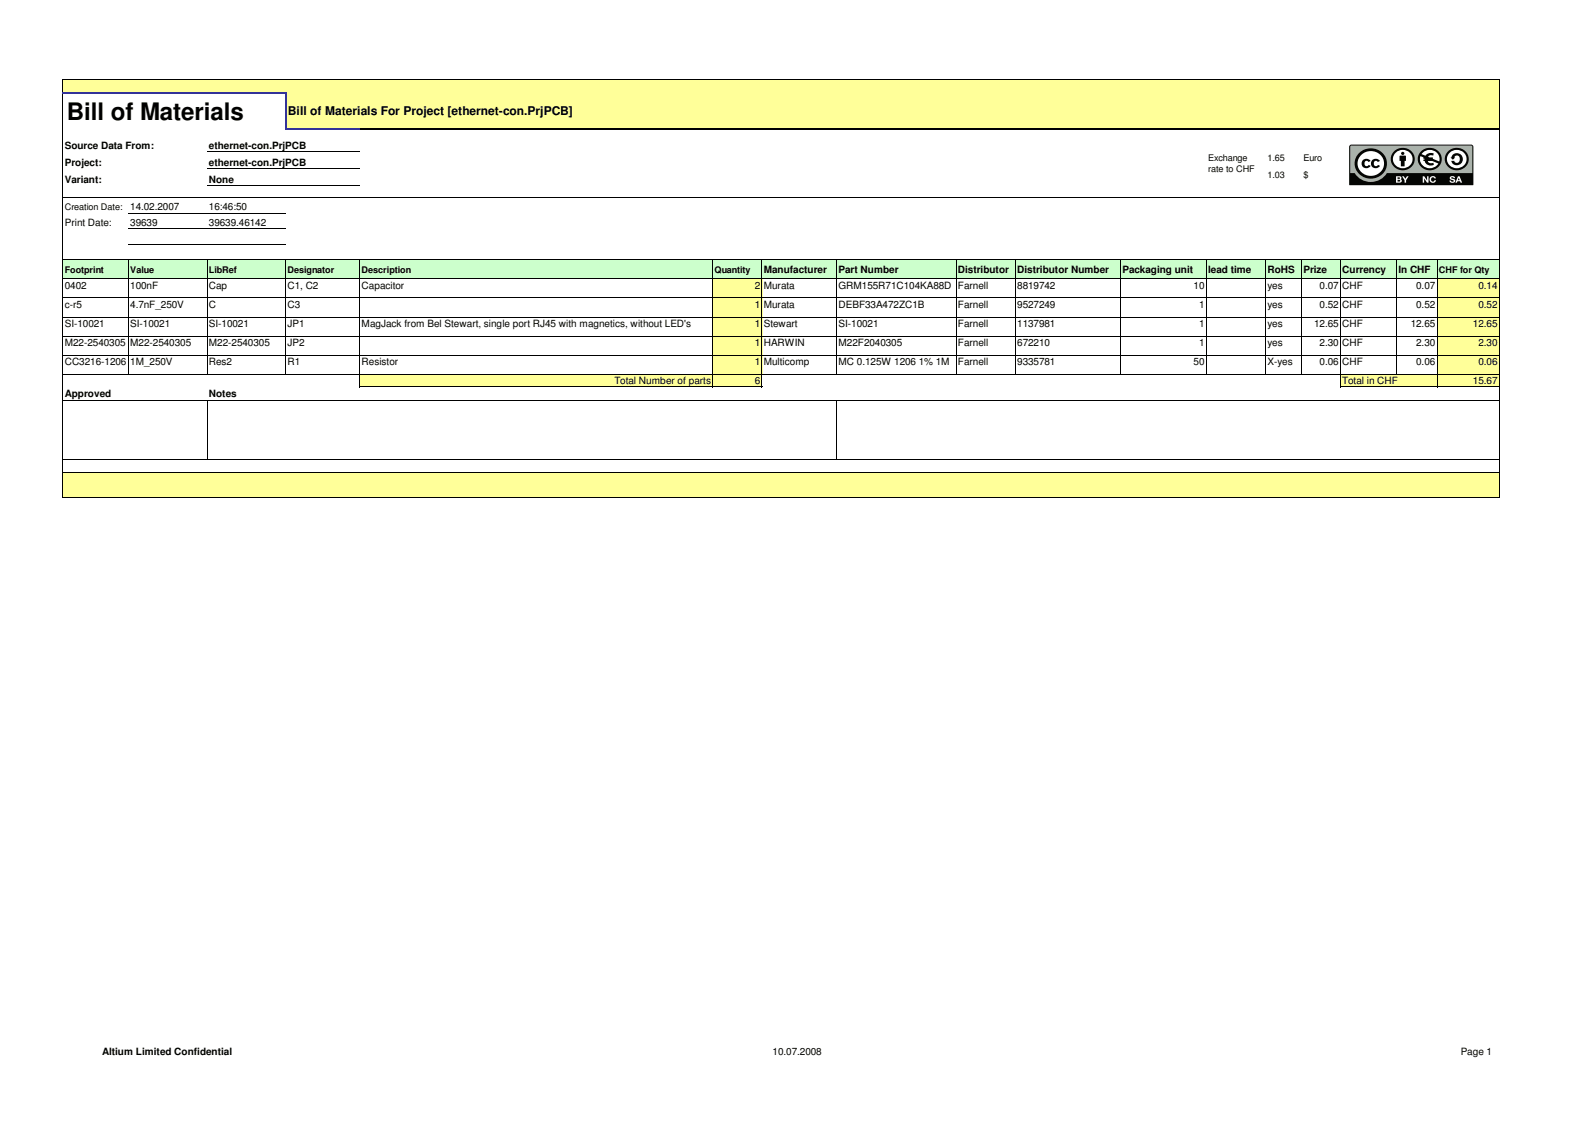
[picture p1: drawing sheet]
<svg xmlns="http://www.w3.org/2000/svg" width="297mm" height="210mm" viewBox="0 0 297 210" stroke-linecap="round" stroke-linejoin="round" font-family="sans-serif">
<g fill="#ff9">
<path d="M11.7 14.8h267.6v2.5h-267.6z"/>
<path d="M53.2 17.2h226.1v6.9h-226.1z"/>
</g>
<path d="M11.7 48.4h267.6v3.6h-267.6z" fill="#cfc"/>
<g fill="#ff9">
<path d="M132.8 51.9h9.1v3.6h-9.1z"/>
<path d="M267.6 51.9h11.7v3.6h-11.7z"/>
<path d="M132.8 55.5h9.1v3.6h-9.1z"/>
<path d="M267.6 55.5h11.7v3.6h-11.7z"/>
<path d="M132.8 59.1h9.1v3.6h-9.1z"/>
<path d="M267.6 59.1h11.7v3.6h-11.7z"/>
<path d="M132.8 62.6h9.1v3.6h-9.1z"/>
<path d="M267.6 62.6h11.7v3.6h-11.7z"/>
<path d="M132.8 66.2h9.1v3.6h-9.1z"/>
<path d="M267.6 66.2h11.7v3.6h-11.7z"/>
<path d="M67 69.7h74.9v2.4h-74.9z"/>
<path d="M249.6 69.7h29.7v2.4h-29.7z"/>
<path d="M11.7 88h26.9v4.7h-26.9z"/>
<path d="M38.6 88h229.1v4.7h-229.1z"/>
<path d="M267.6 88h11.7v4.7h-11.7z"/>
</g>
<g fill="none" stroke="#000" stroke-width=".19">
<path d="M11.7 14.7v2.4M11.7 17.4v75.3M11.8 14.8h267.5M279.2 14.9v9M11.8 36.9h267.5M23.9 39.8h29.4M38.6 28.3h28.5M38.6 31.4h28.5M38.6 34.5h28.5M279.2 24.2v68.5M11.8 48.4h267.5M11.8 51.9h267.5"/>
<path d="M11.8 55.5h267.5M11.8 59.1h267.5M23.9 42.6h29.4M23.9 45.5h29.4M23.9 48.5v21.3M38.6 48.5v21.3M53.2 48.5v21.3M67 48.5v23.6M132.8 48.5v23.6M141.9 48.5v23.6M155.8 48.5v21.3M178.1 48.5v21.3"/>
<path d="M189.1 48.5v21.3M208.7 48.5v21.3M224.7 48.5v21.3M235.7 48.5v21.3M242.4 48.5v21.3M249.6 48.5v23.6M260.1 48.5v21.3M267.6 48.5v23.6M11.8 62.6h267.5M11.8 66.2h267.5M11.8 69.7h267.5M11.8 74.5h267.5"/>
<path d="M38.6 74.6v11.1M67.1 72.1h74.9M155.8 74.6v11.1M249.7 72.1h29.6M11.8 85.6h267.5M11.8 88h267.5M11.8 92.6h267.5"/>
</g>
<path d="M11.6 17.2h41.8M53.2 17.4v6.8M53.4 24h13.6" fill="none" stroke="#339" stroke-width=".34"/>
<path d="M67 24h212.3" fill="none" stroke="#000" stroke-width=".34"/>
<path d="M251.4 27.2l.5-.2 22.3 .1 .1 .5v6.7h-22.9z" fill="#aab2ab"/>
<path d="M251.3 27.1v7.3l.1 .1 23-.1v-7.1l-.2-.3-22.5-.1zM251.5 27.2l22.5-.1 .2 .2v4.9h-15.9a3.5 3.5 0 0 1-6 0h-.8z" fill="#040503"/>
<path d="M253.2 28.9a2.59 2.59 0 0 1 3.4-.6 2.59 2.59 0 0 1 1 3.2 2.58 2.58 0 0 1-3.6 1.1 2.58 2.58 0 0 1-.8-3.7z" fill="#fff"/>
<path d="M253.2 28.5a2.94 2.94 0 0 1 3.9-.3 2.94 2.94 0 0 1 .6 3.9 3 3 0 0 1-3.7 .9 3 3 0 0 1-1.6-3.4zM253.6 28.8a2.37 2.37 0 0 0-.1 3.3 2.37 2.37 0 0 0 3.2 .2 2.36 2.36 0 0 0 .5-3.3 2.36 2.36 0 0 0-3.3-.4zM253.8 29.8l.2-.1a.99 .99 0 0 1 1.2 .3l-.3 .2-.2-.2a.46 .46 0 0 0-.6 .5 .46 .46 0 0 0 .7 .3l.1-.1 .4 .2a.91 .91 0 0 1-1.4 .3 .91 .91 0 0 1-.1-1.4zM255.6 29.8l.1-.1a.99 .99 0 0 1 1.3 .3l-.4 .2-.2-.2a.47 .47 0 0 0-.5 .5 .47 .47 0 0 0 .6 .3l.1-.1 .4 .2a.91 .91 0 0 1-1.3 .3 .91 .91 0 0 1-.1-1.4z" fill="#040503"/>
<path d="M259.8 28.3a1.99 1.99 0 0 1 3 .1 1.99 1.99 0 0 1-.5 2.9 1.98 1.98 0 0 1-2.6-.4 1.98 1.98 0 0 1 .1-2.6z" fill="#fff"/>
<g fill="#040503">
<path d="M260.7 29h1.1v1h-.2v1h-.7v-1h-.3z"/>
<path d="M259.7 28.1a2.17 2.17 0 0 0 .1 3.1 2.17 2.17 0 0 0 3-.1 2.17 2.17 0 0 0-.1-3.1 2.17 2.17 0 0 0-3 .1zM259.9 28.4a1.75 1.75 0 0 1 2.9 .3 1.75 1.75 0 0 1-1.2 2.6 1.72 1.72 0 0 1-1.9-.8 1.72 1.72 0 0 1 .2-2.1z"/>
<circle cx="261.2" cy="28.6" r=".3"/>
</g>
<g fill="#fff">
<path d="M261.1 32.8h.3l.3 .5 .3-.5h.3l-.4 .8v.4h-.3v-.4z"/>
<path d="M270.1 32.9l.4-.1a.43 .43 0 0 1 .5 .4h-.3a.19 .19 0 0 0-.2-.2 .19 .19 0 0 0-.1 .3 .42 .42 0 0 1 .5 .2 .42 .42 0 0 1-.2 .5h-.2a.46 .46 0 0 1-.6-.4h.3a.23 .23 0 0 0 .3 .3 .23 .23 0 0 0 .2-.3 .5 .5 0 0 1-.6-.7z"/>
<path d="M265 32.8h.2l.6 .8v-.8h.2v1.2h-.2l-.6-.8v.8h-.2z"/>
<path d="M266.4 33a.59 .59 0 0 1 1 .2h-.3a.34 .34 0 0 0-.5 0 .34 .34 0 0 0 0 .5 .34 .34 0 0 0 .5-.1h.3a.62 .62 0 0 1-.9 .4 .62 .62 0 0 1-.1-1z"/>
<path d="M269.9 28.3a1.98 1.98 0 0 1 2.8-.1 1.98 1.98 0 0 1 0 2.8 1.98 1.98 0 0 1-2.8 .1 1.98 1.98 0 0 1 0-2.8z"/>
<path d="M260 32.8l.9 .1a.28 .28 0 0 1-.1 .5 .34 .34 0 0 1 .2 .4 .34 .34 0 0 1-.4 .2h-.6zM260.3 33v.3l.4-.1v-.1zM260.3 33.5v.3l.5-.1-.1-.2z"/>
<path d="M271.5 32.8h.3l.5 1.2h-.3l-.1-.2h-.5l-.1 .2h-.3zM271.7 33.1l-.2 .5h.3z"/>
</g>
<g fill="#040503">
<path d="M270.6 28.7a1.12 1.12 0 0 1 1.7 .3 1.12 1.12 0 0 1-.5 1.6 1.12 1.12 0 0 1-1.5-.6h.5a.53 .53 0 0 0 .7 .3 .53 .53 0 0 0 .4-.7 .53 .53 0 0 0-.4-.6 .53 .53 0 0 0-.7 .3h.2l-.4 .4-.5-.4h.2z"/>
<path d="M269.7 28.1a2.17 2.17 0 0 0 .1 3.1 2.17 2.17 0 0 0 3.1-.1 2.17 2.17 0 0 0-.1-3.1 2.17 2.17 0 0 0-3.1 .1zM270 28.4a1.75 1.75 0 0 1 2.8 .3 1.75 1.75 0 0 1-1.1 2.6 1.72 1.72 0 0 1-2-.8 1.72 1.72 0 0 1 .3-2.1z"/>
</g>
<path d="M264.9 28.4a1.88 1.88 0 0 1 2.7-.1 1.88 1.88 0 0 1 0 2.7 1.88 1.88 0 0 1-2.7-.1 1.72 1.72 0 0 1 0-2.5z" fill="#fff"/>
<path d="M264.7 28.1a2.17 2.17 0 0 0 .1 3.1 2.17 2.17 0 0 0 3.1-.1 2.17 2.17 0 0 0-.2-3.1 2.17 2.17 0 0 0-3 .1zM264.5 29.1l.6 .2v.3h.2v.1h-.2v.3h.2a1.17 1.17 0 0 0 1.7 .7l-.1-.4-.6 .1-.4-.4h.8l1.2 .5a1.83 1.83 0 0 1-2.3 .7 1.83 1.83 0 0 1-1.1-2.1zM265 28.4a1.82 1.82 0 0 1 2.1-.3 1.82 1.82 0 0 1 .9 2l-1.2-.5v-.3l-.8-.1 .3-.3 .6 .1 .1-.4a1.24 1.24 0 0 0-1.5 .4l-.8-.3z" fill="#040503"/>
<text font-size="4.5" x="12.4" y="22.3">Bill of Materials</text>
<text font-size="2.2" x="53.6" y="21.4">Bill of Materials For Project [ethernet-con.PrjPCB]</text>
<g font-size="1.9">
<text x="12.1" y="27.7">Source Data From:</text>
<text x="38.9" y="27.7">ethernet-con.PrjPCB</text>
<text x="12.1" y="30.9">Project:</text>
<text x="12.1" y="34">Variant:</text>
<text x="38.9" y="30.9">ethernet-con.PrjPCB</text>
<text x="38.9" y="34">None</text>
<text x="24.3" y="39.2">14.02.2007</text>
<text x="38.9" y="39.2">16:46:50</text>
<text x="12.1" y="42.1">Print Date:</text>
<text x="24.3" y="42.1">39639</text>
<text x="38.9" y="42.1">39639.46142</text>
<text x="12.1" y="53.8">0402</text>
<text x="24.3" y="53.8">100nF</text>
<text x="38.9" y="53.8">Cap</text>
<text x="53.5" y="53.8">C1, C2</text>
<text x="67.3" y="53.8">Capacitor</text>
<text x="140.5" y="53.8">2 Murata</text>
<text x="142.2" y="50.8">Manufacturer</text>
<text x="156.2" y="53.8">GRM155R71C104KA88D Farnell</text>
<text x="156.2" y="50.8">Part Number</text>
<text x="178.4" y="50.8">Distributor</text>
<text x="189.4" y="53.8">8819742</text>
<text x="189.4" y="50.8">Distributor Number</text>
<text x="209" y="50.8">Packaging unit</text>
<text x="222.3" y="53.8">10</text>
<text x="225" y="50.8">lead time</text>
<text x="236" y="53.8">yes</text>
<text x="236" y="50.8">RoHS</text>
<text x="242.7" y="50.8">Prize</text>
<text x="245.7" y="53.8">0.07 CHF</text>
<text x="250" y="50.8">Currency</text>
<text x="260.4" y="50.8">In CHF</text>
<text x="263.7" y="53.8">0.07</text>
<text x="275.3" y="53.8">0.14</text>
<text x="12.1" y="57.3">c-r5</text>
<text x="24.3" y="57.3">4.7nF_250V</text>
<text x="38.9" y="57.3">C</text>
<text x="53.5" y="57.3">C3</text>
<text x="140.5" y="57.3">1 Murata</text>
<text x="156.2" y="57.3">DEBF33A472ZC1B</text>
<text x="178.4" y="57.3">Farnell</text>
<text x="189.4" y="57.3">9527249</text>
<text x="223.3" y="57.3">1</text>
<text x="236" y="57.3">yes</text>
<text x="245.7" y="57.3">0.52 CHF</text>
<text x="263.7" y="57.3">0.52</text>
<text x="275.3" y="57.3">0.52</text>
<text x="12.1" y="60.9">SI-10021</text>
<text x="12.1" y="64.4">M22-2540305 M22-2540305</text>
<text x="24.3" y="60.9">SI-10021</text>
<text x="38.9" y="60.9">SI-10021</text>
<text x="38.9" y="64.4">M22-2540305</text>
<text x="53.5" y="60.9">JP1</text>
<text x="53.5" y="64.4">JP2</text>
<text x="67.3" y="60.9">MagJack from Bel Stewart, single port RJ45 with magnetics, without LED's</text>
<text x="140.5" y="60.9">1 Stewart</text>
<text x="140.5" y="64.4">1 HARWIN</text>
<text x="156.2" y="60.9">SI-10021</text>
<text x="156.2" y="64.4">M22F2040305</text>
<text x="178.4" y="60.9">Farnell</text>
<text x="178.4" y="64.4">Farnell</text>
<text x="189.4" y="60.9">1137981</text>
<text x="189.4" y="64.4">672210</text>
<text x="223.3" y="64.4">1</text>
<text x="223.3" y="60.9">1</text>
<text x="236" y="64.4">yes</text>
<text x="236" y="60.9">yes</text>
<text x="244.7" y="60.9">12.65 CHF</text>
<text x="245.7" y="64.4">2.30 CHF</text>
<text x="262.7" y="60.9">12.65</text>
<text x="263.7" y="64.4">2.30</text>
<text x="274.3" y="60.9">12.65</text>
<text x="275.3" y="64.4">2.30</text>
<text x="12.1" y="68">CC3216-1206 1M_250V</text>
<text x="38.9" y="68">Res2</text>
<text x="53.5" y="68">R1</text>
<text x="67.3" y="68">Resistor</text>
<text x="114.4" y="71.5">Total Number of parts</text>
<text x="140.5" y="71.5">6</text>
<text x="140.5" y="68">1 Multicomp</text>
<text x="156.2" y="68">MC 0.125W 1206 1% 1M</text>
<text x="178.4" y="68">Farnell</text>
<text x="189.4" y="68">9335781</text>
<text x="222.3" y="68">50</text>
<text x="236" y="68">X-yes</text>
<text x="245.7" y="68">0.06 CHF</text>
<text x="250" y="71.5">Total in CHF</text>
<text x="263.7" y="68">0.06</text>
<text x="274.3" y="71.5">15.67</text>
<text x="275.3" y="68">0.06</text>
<text x="12.1" y="73.9">Approved</text>
<text x="38.9" y="73.9">Notes</text>
<text x="19" y="196.6">Altium Limited Confidential</text>
<text x="143.9" y="196.4">10.07.2008</text>
<text x="272" y="196.4">Page 1</text>
</g>
<g font-size="1.7">
<text x="225" y="29.9">Exchange</text>
<text x="236" y="29.9">1.65</text>
<text x="242.7" y="29.9">Euro</text>
<text x="225" y="32">rate to CHF</text>
<text x="236" y="33.1">1.03</text>
<text x="242.7" y="33.1">$</text>
<text x="12.1" y="39.2">Creation Date:</text>
<text x="12.1" y="50.8">Footprint</text>
<text x="24.3" y="50.8">Value</text>
<text x="38.9" y="50.8">LibRef</text>
<text x="53.5" y="50.8">Designator</text>
<text x="67.3" y="50.8">Description</text>
<text x="133.1" y="50.8">Quantity</text>
<text x="268" y="50.8">CHF for Qty</text>
</g>
</svg>
